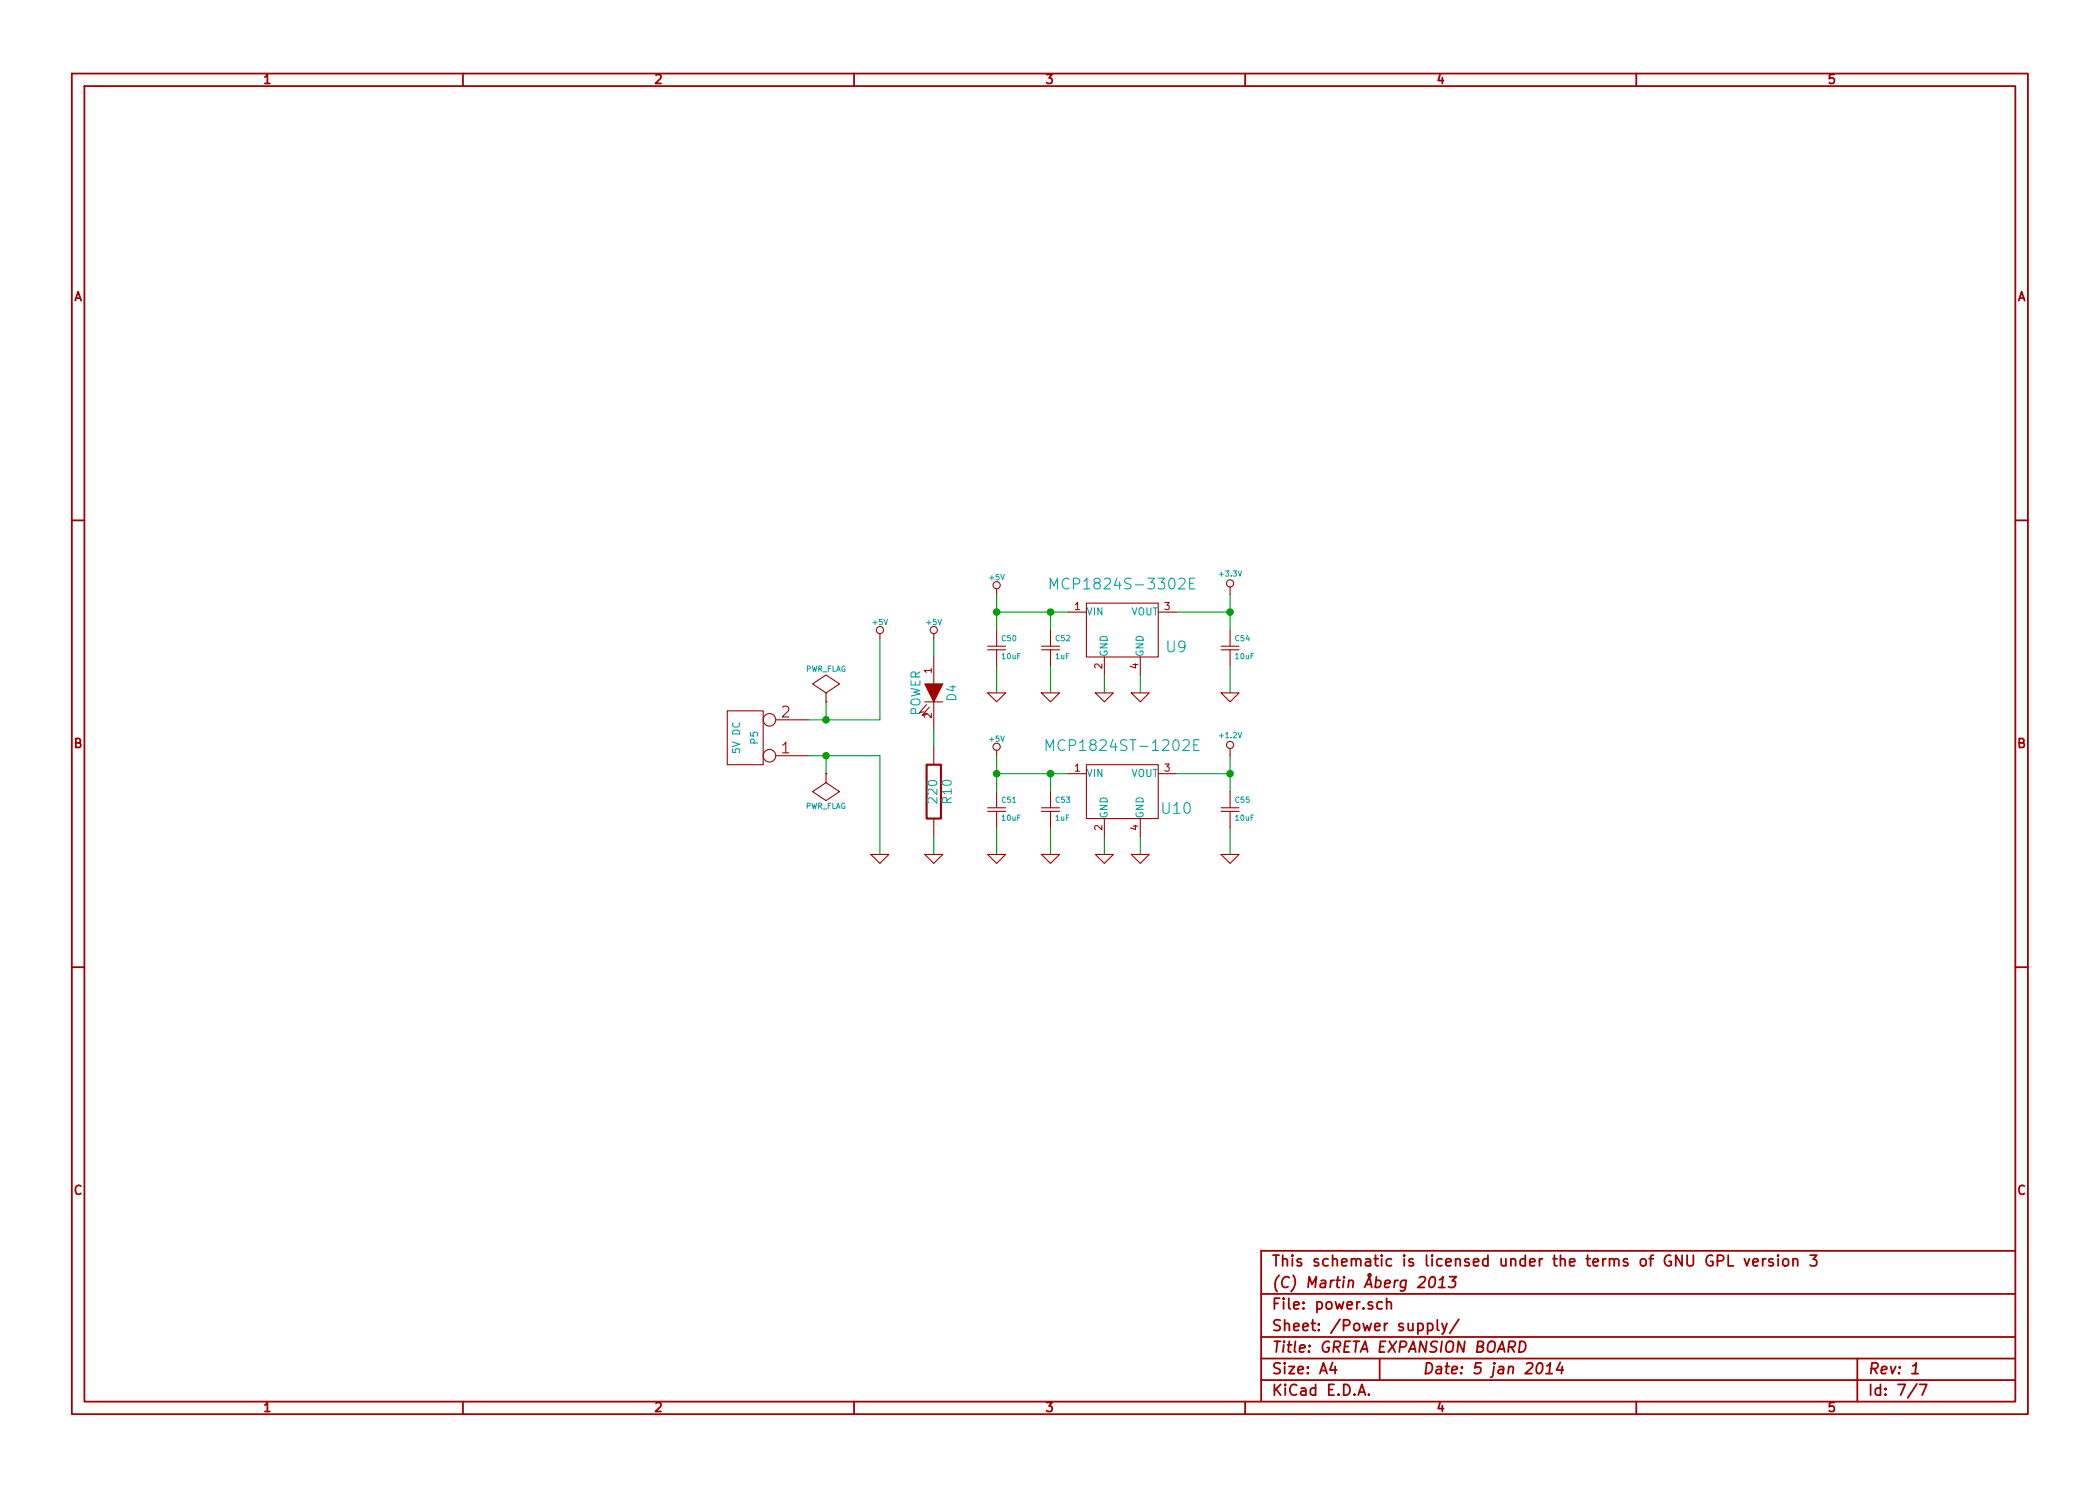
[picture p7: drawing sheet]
EESchema Schematic File Version 2
LIBS:greta
LIBS:power
LIBS:device
LIBS:transistors
LIBS:conn
LIBS:linear
LIBS:regul
LIBS:74xx
LIBS:cmos4000
LIBS:adc-dac
LIBS:memory
LIBS:xilinx
LIBS:special
LIBS:microcontrollers
LIBS:dsp
LIBS:microchip
LIBS:analog_switches
LIBS:motorola
LIBS:texas
LIBS:intel
LIBS:audio
LIBS:interface
LIBS:digital-audio
LIBS:philips
LIBS:display
LIBS:cypress
LIBS:siliconi
LIBS:opto
LIBS:atmel
LIBS:contrib
LIBS:valves
LIBS:greta-cache
EELAYER 27 0
EELAYER END
$Descr A4 11693 8268
encoding utf-8
Sheet 7 7
Title "GRETA EXPANSION BOARD"
Date "5 jan 2014"
Rev "1"
Comp "(C) Martin Åberg 2013"
Comment1 "This schematic is licensed under the terms of GNU GPL version 3"
Comment2 ""
Comment3 ""
Comment4 ""
$EndDescr
Connection ~ 4600 4200
Wire Wire Line
	4900 4750 4900 4200
Wire Wire Line
	4900 4200 4500 4200
Wire Wire Line
	4600 3900 4600 4000
Wire Wire Line
	6550 4300 6850 4300
Wire Wire Line
	6150 4750 6150 4650
Connection ~ 6850 3400
Wire Wire Line
	6850 3300 6850 3500
Wire Wire Line
	6350 3850 6350 3750
Wire Wire Line
	5850 3850 5850 3700
Connection ~ 5550 3400
Wire Wire Line
	5550 3300 5550 3500
Wire Wire Line
	5850 3500 5850 3400
Wire Wire Line
	5200 4050 5200 4150
Wire Wire Line
	5200 3650 5200 3550
Wire Wire Line
	5200 4650 5200 4750
Wire Wire Line
	5550 3400 5950 3400
Connection ~ 5850 3400
Wire Wire Line
	5550 3700 5550 3850
Wire Wire Line
	6150 3750 6150 3850
Wire Wire Line
	6850 3700 6850 3850
Wire Wire Line
	5550 4600 5550 4750
Connection ~ 5850 4300
Wire Wire Line
	5950 4300 5550 4300
Wire Wire Line
	5850 4300 5850 4400
Wire Wire Line
	5550 4200 5550 4400
Connection ~ 5550 4300
Wire Wire Line
	5850 4750 5850 4600
Wire Wire Line
	6850 4600 6850 4750
Wire Wire Line
	6850 4200 6850 4400
Connection ~ 6850 4300
Wire Wire Line
	6350 4650 6350 4750
Wire Wire Line
	6550 3400 6850 3400
Wire Wire Line
	4600 4200 4600 4300
Wire Wire Line
	4500 4000 4900 4000
Wire Wire Line
	4900 4000 4900 3550
Connection ~ 4600 4000
$Comp
L PWR_FLAG #FLG0159
U 1 1
P 4600 4300
F 0 "#FLG0159" H 4600 4395 30  0001 C CNN
F 1 "PWR_FLAG" H 4600 4480 30  0000 C CNN
F 2 "" H 4600 4300 60  0001 C CNN
F 3 "" H 4600 4300 60  0001 C CNN
	1    4600 4300
	-1   0    0    1   
$EndComp
$Comp
L PWR_FLAG #FLG0160
U 1 1
P 4600 3900
F 0 "#FLG0160" H 4600 3995 30  0001 C CNN
F 1 "PWR_FLAG" H 4600 4080 30  0000 C CNN
F 2 "" H 4600 3900 60  0001 C CNN
F 3 "" H 4600 3900 60  0001 C CNN
	1    4600 3900
	1    0    0    -1  
$EndComp
$Comp
L +1.2V #PWR0161
U 1 1
P 6850 4200
F 0 "#PWR0161" H 6850 4340 20  0001 C CNN
F 1 "+1.2V" H 6850 4310 30  0000 C CNN
F 2 "" H 6850 4200 60  0001 C CNN
F 3 "" H 6850 4200 60  0001 C CNN
	1    6850 4200
	1    0    0    -1  
$EndComp
$Comp
L GND #PWR0162
U 1 1
P 6350 4750
F 0 "#PWR0162" H 6350 4750 30  0001 C CNN
F 1 "GND" H 6350 4680 30  0001 C CNN
F 2 "" H 6350 4750 60  0001 C CNN
F 3 "" H 6350 4750 60  0001 C CNN
	1    6350 4750
	1    0    0    -1  
$EndComp
$Comp
L GND #PWR0163
U 1 1
P 6150 4750
F 0 "#PWR0163" H 6150 4750 30  0001 C CNN
F 1 "GND" H 6150 4680 30  0001 C CNN
F 2 "" H 6150 4750 60  0001 C CNN
F 3 "" H 6150 4750 60  0001 C CNN
	1    6150 4750
	1    0    0    -1  
$EndComp
$Comp
L +5V #PWR0164
U 1 1
P 4900 3550
F 0 "#PWR0164" H 4900 3640 20  0001 C CNN
F 1 "+5V" H 4900 3640 30  0000 C CNN
F 2 "" H 4900 3550 60  0001 C CNN
F 3 "" H 4900 3550 60  0001 C CNN
	1    4900 3550
	1    0    0    -1  
$EndComp
$Comp
L GND #PWR0165
U 1 1
P 4900 4750
F 0 "#PWR0165" H 4900 4750 30  0001 C CNN
F 1 "GND" H 4900 4680 30  0001 C CNN
F 2 "" H 4900 4750 60  0001 C CNN
F 3 "" H 4900 4750 60  0001 C CNN
	1    4900 4750
	1    0    0    -1  
$EndComp
$Comp
L CONN_2 P5
U 1 1
P 4150 4100
F 0 "P5" V 4100 4100 40  0000 C CNN
F 1 "5V DC" V 4200 4100 40  0000 C CNN
F 2 "" H 4150 4100 60  0001 C CNN
F 3 "" H 4150 4100 60  0001 C CNN
	1    4150 4100
	-1   0    0    1   
$EndComp
$Comp
L +5V #PWR0166
U 1 1
P 5550 3300
F 0 "#PWR0166" H 5550 3390 20  0001 C CNN
F 1 "+5V" H 5550 3390 30  0000 C CNN
F 2 "" H 5550 3300 60  0001 C CNN
F 3 "" H 5550 3300 60  0001 C CNN
	1    5550 3300
	1    0    0    -1  
$EndComp
$Comp
L +5V #PWR0167
U 1 1
P 5550 4200
F 0 "#PWR0167" H 5550 4290 20  0001 C CNN
F 1 "+5V" H 5550 4290 30  0000 C CNN
F 2 "" H 5550 4200 60  0001 C CNN
F 3 "" H 5550 4200 60  0001 C CNN
	1    5550 4200
	1    0    0    -1  
$EndComp
$Comp
L CSMALL C55
U 1 1
P 6850 4500
F 0 "C55" H 6875 4550 30  0000 L CNN
F 1 "10uF" H 6875 4450 30  0000 L CNN
F 2 "" H 6850 4500 60  0001 C CNN
F 3 "" H 6850 4500 60  0001 C CNN
	1    6850 4500
	1    0    0    -1  
$EndComp
$Comp
L GND #PWR0168
U 1 1
P 6850 4750
F 0 "#PWR0168" H 6850 4750 30  0001 C CNN
F 1 "GND" H 6850 4680 30  0001 C CNN
F 2 "" H 6850 4750 60  0001 C CNN
F 3 "" H 6850 4750 60  0001 C CNN
	1    6850 4750
	1    0    0    -1  
$EndComp
$Comp
L CSMALL C51
U 1 1
P 5550 4500
F 0 "C51" H 5575 4550 30  0000 L CNN
F 1 "10uF" H 5575 4450 30  0000 L CNN
F 2 "" H 5550 4500 60  0001 C CNN
F 3 "" H 5550 4500 60  0001 C CNN
	1    5550 4500
	1    0    0    -1  
$EndComp
$Comp
L CSMALL C53
U 1 1
P 5850 4500
F 0 "C53" H 5875 4550 30  0000 L CNN
F 1 "1uF" H 5875 4450 30  0000 L CNN
F 2 "" H 5850 4500 60  0001 C CNN
F 3 "" H 5850 4500 60  0001 C CNN
	1    5850 4500
	1    0    0    -1  
$EndComp
$Comp
L GND #PWR0169
U 1 1
P 5550 4750
F 0 "#PWR0169" H 5550 4750 30  0001 C CNN
F 1 "GND" H 5550 4680 30  0001 C CNN
F 2 "" H 5550 4750 60  0001 C CNN
F 3 "" H 5550 4750 60  0001 C CNN
	1    5550 4750
	1    0    0    -1  
$EndComp
$Comp
L GND #PWR0170
U 1 1
P 5850 4750
F 0 "#PWR0170" H 5850 4750 30  0001 C CNN
F 1 "GND" H 5850 4680 30  0001 C CNN
F 2 "" H 5850 4750 60  0001 C CNN
F 3 "" H 5850 4750 60  0001 C CNN
	1    5850 4750
	1    0    0    -1  
$EndComp
$Comp
L GND #PWR0171
U 1 1
P 5850 3850
F 0 "#PWR0171" H 5850 3850 30  0001 C CNN
F 1 "GND" H 5850 3780 30  0001 C CNN
F 2 "" H 5850 3850 60  0001 C CNN
F 3 "" H 5850 3850 60  0001 C CNN
	1    5850 3850
	1    0    0    -1  
$EndComp
$Comp
L GND #PWR0172
U 1 1
P 6850 3850
F 0 "#PWR0172" H 6850 3850 30  0001 C CNN
F 1 "GND" H 6850 3780 30  0001 C CNN
F 2 "" H 6850 3850 60  0001 C CNN
F 3 "" H 6850 3850 60  0001 C CNN
	1    6850 3850
	1    0    0    -1  
$EndComp
$Comp
L GND #PWR0173
U 1 1
P 6350 3850
F 0 "#PWR0173" H 6350 3850 30  0001 C CNN
F 1 "GND" H 6350 3780 30  0001 C CNN
F 2 "" H 6350 3850 60  0001 C CNN
F 3 "" H 6350 3850 60  0001 C CNN
	1    6350 3850
	1    0    0    -1  
$EndComp
$Comp
L GND #PWR0174
U 1 1
P 6150 3850
F 0 "#PWR0174" H 6150 3850 30  0001 C CNN
F 1 "GND" H 6150 3780 30  0001 C CNN
F 2 "" H 6150 3850 60  0001 C CNN
F 3 "" H 6150 3850 60  0001 C CNN
	1    6150 3850
	1    0    0    -1  
$EndComp
$Comp
L GND #PWR0175
U 1 1
P 5550 3850
F 0 "#PWR0175" H 5550 3850 30  0001 C CNN
F 1 "GND" H 5550 3780 30  0001 C CNN
F 2 "" H 5550 3850 60  0001 C CNN
F 3 "" H 5550 3850 60  0001 C CNN
	1    5550 3850
	1    0    0    -1  
$EndComp
$Comp
L GND #PWR0176
U 1 1
P 5200 4750
F 0 "#PWR0176" H 5200 4750 30  0001 C CNN
F 1 "GND" H 5200 4680 30  0001 C CNN
F 2 "" H 5200 4750 60  0001 C CNN
F 3 "" H 5200 4750 60  0001 C CNN
	1    5200 4750
	1    0    0    -1  
$EndComp
$Comp
L +5V #PWR0177
U 1 1
P 5200 3550
F 0 "#PWR0177" H 5200 3640 20  0001 C CNN
F 1 "+5V" H 5200 3640 30  0000 C CNN
F 2 "" H 5200 3550 60  0001 C CNN
F 3 "" H 5200 3550 60  0001 C CNN
	1    5200 3550
	1    0    0    -1  
$EndComp
$Comp
L +3.3V #PWR0178
U 1 1
P 6850 3300
F 0 "#PWR0178" H 6850 3260 30  0001 C CNN
F 1 "+3.3V" H 6850 3410 30  0000 C CNN
F 2 "" H 6850 3300 60  0001 C CNN
F 3 "" H 6850 3300 60  0001 C CNN
	1    6850 3300
	1    0    0    -1  
$EndComp
$Comp
L R R10
U 1 1
P 5200 4400
F 0 "R10" V 5280 4400 50  0000 C CNN
F 1 "220" V 5200 4400 50  0000 C CNN
F 2 "" H 5200 4400 60  0001 C CNN
F 3 "" H 5200 4400 60  0001 C CNN
	1    5200 4400
	1    0    0    -1  
$EndComp
$Comp
L LED D4
U 1 1
P 5200 3850
F 0 "D4" H 5200 3950 50  0000 C CNN
F 1 "POWER" H 5200 3750 50  0000 C CNN
F 2 "" H 5200 3850 60  0001 C CNN
F 3 "" H 5200 3850 60  0001 C CNN
	1    5200 3850
	0    1    1    0   
$EndComp
$Comp
L CSMALL C54
U 1 1
P 6850 3600
F 0 "C54" H 6875 3650 30  0000 L CNN
F 1 "10uF" H 6875 3550 30  0000 L CNN
F 2 "" H 6850 3600 60  0001 C CNN
F 3 "" H 6850 3600 60  0001 C CNN
	1    6850 3600
	1    0    0    -1  
$EndComp
$Comp
L CSMALL C52
U 1 1
P 5850 3600
F 0 "C52" H 5875 3650 30  0000 L CNN
F 1 "1uF" H 5875 3550 30  0000 L CNN
F 2 "" H 5850 3600 60  0001 C CNN
F 3 "" H 5850 3600 60  0001 C CNN
	1    5850 3600
	1    0    0    -1  
$EndComp
$Comp
L CSMALL C50
U 1 1
P 5550 3600
F 0 "C50" H 5575 3650 30  0000 L CNN
F 1 "10uF" H 5575 3550 30  0000 L CNN
F 2 "" H 5550 3600 60  0001 C CNN
F 3 "" H 5550 3600 60  0001 C CNN
	1    5550 3600
	1    0    0    -1  
$EndComp
$Comp
L MCP1824ST-1202E U10
U 1 1
P 6250 4150
F 0 "U10" H 6550 3800 60  0000 C CNN
F 1 "MCP1824ST-1202E" H 6250 4150 60  0000 C CNN
F 2 "" H 6250 4150 60  0001 C CNN
F 3 "" H 6250 4150 60  0001 C CNN
	1    6250 4150
	1    0    0    -1  
$EndComp
$Comp
L MCP1824S-3302E U9
U 1 1
P 6250 3250
F 0 "U9" H 6550 2900 60  0000 C CNN
F 1 "MCP1824S-3302E" H 6250 3250 60  0000 C CNN
F 2 "" H 6250 3250 60  0001 C CNN
F 3 "" H 6250 3250 60  0001 C CNN
	1    6250 3250
	1    0    0    -1  
$EndComp
$EndSCHEMATC
